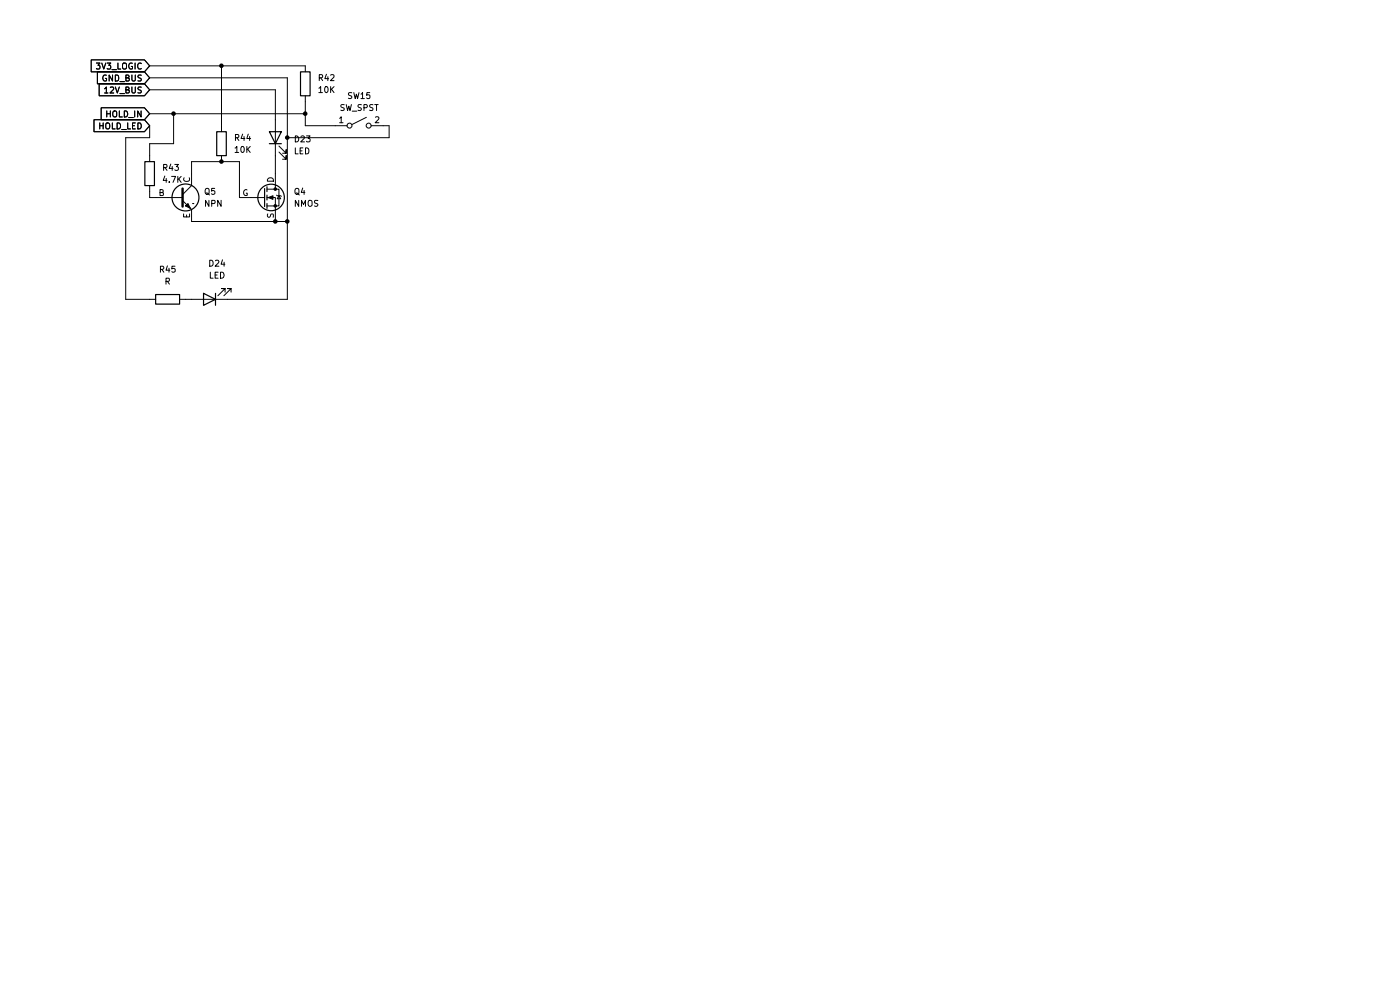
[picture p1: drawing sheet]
(kicad_sch
 (version 20260306)
 (generator "eeschema")
 (generator_version "10.0")
 (paper "A4")
 (lib_symbols
  (symbol "Device:LED"
   (pin_numbers (hide yes))
   (pin_names
    (offset 1.016) (hide yes)) (exclude_from_sim no) (in_bom yes) (on_board yes)
   (in_pos_files yes)
   (duplicate_pin_numbers_are_jumpers no)
   (property "Reference" "D" (at 0 2.54 0) (show_name no) (do_not_autoplace no) (effects (font (size 1.27 1.27))))
   (property "Value" "LED" (at 0 -2.54 0) (show_name no) (do_not_autoplace no) (effects (font (size 1.27 1.27))))
   (property "Footprint" "" (at 0 0 0) (show_name no) (do_not_autoplace no) (hide yes) (effects (font (size 1.27 1.27))))
   (property "Datasheet" "" (at 0 0 0) (show_name no) (do_not_autoplace no) (hide yes) (effects (font (size 1.27 1.27))))
   (property "Description" "Light emitting diode" (at 0 0 0) (show_name no) (do_not_autoplace no) (hide yes) (effects (font (size 1.27 1.27))))
   (property "Sim.Pins" "1=K 2=A" (at 0 0 0) (show_name no) (do_not_autoplace no) (hide yes) (effects (font (size 1.27 1.27))))
   (symbol "LED_0_1"
    (polyline (pts (xy -3.048 -0.762) (xy -4.572 -2.286) (xy -3.81 -2.286) (xy -4.572 -2.286) (xy -4.572 -1.524)) (stroke (width 0) (type default)) (fill (type none)))
    (polyline (pts (xy -1.778 -0.762) (xy -3.302 -2.286) (xy -2.54 -2.286) (xy -3.302 -2.286) (xy -3.302 -1.524)) (stroke (width 0) (type default)) (fill (type none)))
    (polyline (pts (xy -1.27 0) (xy 1.27 0)) (stroke (width 0) (type default)) (fill (type none)))
    (polyline (pts (xy -1.27 -1.27) (xy -1.27 1.27)) (stroke (width 0.254) (type default)) (fill (type none)))
    (polyline (pts (xy 1.27 -1.27) (xy 1.27 1.27) (xy -1.27 0) (xy 1.27 -1.27)) (stroke (width 0.254) (type default)) (fill (type none))))
   (symbol "LED_1_1"
    (pin passive line (at -3.81 0 0) (length 2.54) (name "K" (effects (font (size 1.27 1.27)))) (number "1" (effects (font (size 1.27 1.27)))))
    (pin passive line (at 3.81 0 180) (length 2.54) (name "A" (effects (font (size 1.27 1.27)))) (number "2" (effects (font (size 1.27 1.27))))))
   (embedded_fonts no))
  (symbol "Device:R"
   (pin_numbers (hide yes))
   (pin_names
    (offset 0)) (exclude_from_sim no) (in_bom yes) (on_board yes)
   (in_pos_files yes)
   (duplicate_pin_numbers_are_jumpers no)
   (property "Reference" "R" (at 2.032 0 90) (show_name no) (do_not_autoplace no) (effects (font (size 1.27 1.27))))
   (property "Value" "R" (at 0 0 90) (show_name no) (do_not_autoplace no) (effects (font (size 1.27 1.27))))
   (property "Footprint" "" (at -1.778 0 90) (show_name no) (do_not_autoplace no) (hide yes) (effects (font (size 1.27 1.27))))
   (property "Datasheet" "" (at 0 0 0) (show_name no) (do_not_autoplace no) (hide yes) (effects (font (size 1.27 1.27))))
   (property "Description" "Resistor" (at 0 0 0) (show_name no) (do_not_autoplace no) (hide yes) (effects (font (size 1.27 1.27))))
   (symbol "R_0_1"
    (rectangle (start -1.016 -2.54) (end 1.016 2.54) (stroke (width 0.254) (type default)) (fill (type none))))
   (symbol "R_1_1"
    (pin passive line (at 0 3.81 270) (length 1.27) (name "" (effects (font (size 1.27 1.27)))) (number "1" (effects (font (size 1.27 1.27)))))
    (pin passive line (at 0 -3.81 90) (length 1.27) (name "" (effects (font (size 1.27 1.27)))) (number "2" (effects (font (size 1.27 1.27))))))
   (embedded_fonts no))
  (symbol "Simulation_SPICE:NMOS"
   (pin_numbers (hide yes))
   (pin_names
    (offset 0)) (exclude_from_sim no) (in_bom yes) (on_board yes)
   (in_pos_files yes)
   (duplicate_pin_numbers_are_jumpers no)
   (property "Reference" "Q" (at 5.08 1.27 0) (show_name no) (do_not_autoplace no) (effects (font (size 1.27 1.27)) (justify left)))
   (property "Value" "NMOS" (at 5.08 -1.27 0) (show_name no) (do_not_autoplace no) (effects (font (size 1.27 1.27)) (justify left)))
   (property "Footprint" "" (at 5.08 2.54 0) (show_name no) (do_not_autoplace no) (hide yes) (effects (font (size 1.27 1.27))))
   (property "Datasheet" "https://ngspice.sourceforge.io/docs/ngspice-html-manual/manual.xhtml#cha_MOSFETs" (at 0 -12.7 0) (show_name no) (do_not_autoplace no) (hide yes) (effects (font (size 1.27 1.27))))
   (property "Description" "N-MOSFET transistor, drain/source/gate" (at 0 0 0) (show_name no) (do_not_autoplace no) (hide yes) (effects (font (size 1.27 1.27))))
   (property "Sim.Device" "NMOS" (at 0 -17.145 0) (show_name no) (do_not_autoplace no) (hide yes) (effects (font (size 1.27 1.27))))
   (property "Sim.Type" "VDMOS" (at 0 -19.05 0) (show_name no) (do_not_autoplace no) (hide yes) (effects (font (size 1.27 1.27))))
   (property "Sim.Pins" "1=D 2=G 3=S" (at 0 -15.24 0) (show_name no) (do_not_autoplace no) (hide yes) (effects (font (size 1.27 1.27))))
   (symbol "NMOS_0_1"
    (polyline (pts (xy 0.254 1.905) (xy 0.254 -1.905)) (stroke (width 0.254) (type default)) (fill (type none)))
    (polyline (pts (xy 0.254 0) (xy -2.54 0)) (stroke (width 0) (type default)) (fill (type none)))
    (polyline (pts (xy 0.762 2.286) (xy 0.762 1.27)) (stroke (width 0.254) (type default)) (fill (type none)))
    (polyline (pts (xy 0.762 0.508) (xy 0.762 -0.508)) (stroke (width 0.254) (type default)) (fill (type none)))
    (polyline (pts (xy 0.762 -1.27) (xy 0.762 -2.286)) (stroke (width 0.254) (type default)) (fill (type none)))
    (polyline (pts (xy 0.762 -1.778) (xy 3.302 -1.778) (xy 3.302 1.778) (xy 0.762 1.778)) (stroke (width 0) (type default)) (fill (type none)))
    (polyline (pts (xy 1.016 0) (xy 2.032 0.381) (xy 2.032 -0.381) (xy 1.016 0)) (stroke (width 0) (type default)) (fill (type outline)))
    (circle (center 1.651 0) (radius 2.794) (stroke (width 0.254) (type default)) (fill (type none)))
    (polyline (pts (xy 2.54 2.54) (xy 2.54 1.778)) (stroke (width 0) (type default)) (fill (type none)))
    (circle (center 2.54 1.778) (radius 0.254) (stroke (width 0) (type default)) (fill (type outline)))
    (circle (center 2.54 -1.778) (radius 0.254) (stroke (width 0) (type default)) (fill (type outline)))
    (polyline (pts (xy 2.54 -2.54) (xy 2.54 0) (xy 0.762 0)) (stroke (width 0) (type default)) (fill (type none)))
    (polyline (pts (xy 2.794 0.508) (xy 2.921 0.381) (xy 3.683 0.381) (xy 3.81 0.254)) (stroke (width 0) (type default)) (fill (type none)))
    (polyline (pts (xy 3.302 0.381) (xy 2.921 -0.254) (xy 3.683 -0.254) (xy 3.302 0.381)) (stroke (width 0) (type default)) (fill (type none))))
   (symbol "NMOS_1_1"
    (pin passive line (at 2.54 5.08 270) (length 2.54) (name "D" (effects (font (size 1.27 1.27)))) (number "1" (effects (font (size 1.27 1.27)))))
    (pin input line (at -5.08 0 0) (length 2.54) (name "G" (effects (font (size 1.27 1.27)))) (number "2" (effects (font (size 1.27 1.27)))))
    (pin passive line (at 2.54 -5.08 90) (length 2.54) (name "S" (effects (font (size 1.27 1.27)))) (number "3" (effects (font (size 1.27 1.27))))))
   (embedded_fonts no))
  (symbol "Simulation_SPICE:NPN"
   (pin_numbers (hide yes))
   (pin_names
    (offset 0)) (exclude_from_sim no) (in_bom yes) (on_board yes)
   (in_pos_files yes)
   (duplicate_pin_numbers_are_jumpers no)
   (property "Reference" "Q" (at -2.54 7.62 0) (show_name no) (do_not_autoplace no) (effects (font (size 1.27 1.27))))
   (property "Value" "NPN" (at -2.54 5.08 0) (show_name no) (do_not_autoplace no) (effects (font (size 1.27 1.27))))
   (property "Footprint" "" (at 63.5 0 0) (show_name no) (do_not_autoplace no) (hide yes) (effects (font (size 1.27 1.27))))
   (property "Datasheet" "https://ngspice.sourceforge.io/docs/ngspice-html-manual/manual.xhtml#cha_BJTs" (at 63.5 0 0) (show_name no) (do_not_autoplace no) (hide yes) (effects (font (size 1.27 1.27))))
   (property "Description" "Bipolar transistor symbol for simulation only, substrate tied to the emitter" (at 0 0 0) (show_name no) (do_not_autoplace no) (hide yes) (effects (font (size 1.27 1.27))))
   (property "Sim.Device" "NPN" (at 0 0 0) (show_name no) (do_not_autoplace no) (hide yes) (effects (font (size 1.27 1.27))))
   (property "Sim.Type" "GUMMELPOON" (at 0 0 0) (show_name no) (do_not_autoplace no) (hide yes) (effects (font (size 1.27 1.27))))
   (property "Sim.Pins" "1=C 2=B 3=E" (at 0 0 0) (show_name no) (do_not_autoplace no) (hide yes) (effects (font (size 1.27 1.27))))
   (symbol "NPN_0_1"
    (polyline (pts (xy -2.54 0) (xy 0.635 0)) (stroke (width 0.1524) (type default)) (fill (type none)))
    (polyline (pts (xy 0.635 1.905) (xy 0.635 -1.905) (xy 0.635 -1.905)) (stroke (width 0.508) (type default)) (fill (type none)))
    (polyline (pts (xy 0.635 0.635) (xy 2.54 2.54)) (stroke (width 0) (type default)) (fill (type none)))
    (polyline (pts (xy 0.635 -0.635) (xy 2.54 -2.54) (xy 2.54 -2.54)) (stroke (width 0) (type default)) (fill (type none)))
    (circle (center 1.27 0) (radius 2.8194) (stroke (width 0.254) (type default)) (fill (type none)))
    (polyline (pts (xy 1.27 -1.778) (xy 1.778 -1.27) (xy 2.286 -2.286) (xy 1.27 -1.778) (xy 1.27 -1.778)) (stroke (width 0) (type default)) (fill (type outline)))
    (polyline (pts (xy 2.794 -1.27) (xy 2.794 -1.27)) (stroke (width 0.1524) (type default)) (fill (type none)))
    (polyline (pts (xy 2.794 -1.27) (xy 2.794 -1.27)) (stroke (width 0.1524) (type default)) (fill (type none))))
   (symbol "NPN_1_1"
    (pin open_collector line (at 2.54 5.08 270) (length 2.54) (name "C" (effects (font (size 1.27 1.27)))) (number "1" (effects (font (size 1.27 1.27)))))
    (pin input line (at -5.08 0 0) (length 2.54) (name "B" (effects (font (size 1.27 1.27)))) (number "2" (effects (font (size 1.27 1.27)))))
    (pin open_emitter line (at 2.54 -5.08 90) (length 2.54) (name "E" (effects (font (size 1.27 1.27)))) (number "3" (effects (font (size 1.27 1.27))))))
   (embedded_fonts no))
  (symbol "Switch:SW_SPST"
   (pin_names
    (offset 0) (hide yes)) (exclude_from_sim no) (in_bom yes) (on_board yes)
   (in_pos_files yes)
   (duplicate_pin_numbers_are_jumpers no)
   (property "Reference" "SW" (at 0 3.175 0) (show_name no) (do_not_autoplace no) (effects (font (size 1.27 1.27))))
   (property "Value" "SW_SPST" (at 0 -2.54 0) (show_name no) (do_not_autoplace no) (effects (font (size 1.27 1.27))))
   (property "Footprint" "" (at 0 0 0) (show_name no) (do_not_autoplace no) (hide yes) (effects (font (size 1.27 1.27))))
   (property "Datasheet" "" (at 0 0 0) (show_name no) (do_not_autoplace no) (hide yes) (effects (font (size 1.27 1.27))))
   (property "Description" "Single Pole Single Throw (SPST) switch" (at 0 0 0) (show_name no) (do_not_autoplace no) (hide yes) (effects (font (size 1.27 1.27))))
   (symbol "SW_SPST_0_0"
    (circle (center -2.032 0) (radius 0.508) (stroke (width 0) (type default)) (fill (type none)))
    (polyline (pts (xy -1.524 0.254) (xy 1.524 1.778)) (stroke (width 0) (type default)) (fill (type none)))
    (circle (center 2.032 0) (radius 0.508) (stroke (width 0) (type default)) (fill (type none))))
   (symbol "SW_SPST_1_1"
    (pin passive line (at -5.08 0 0) (length 2.54) (name "A" (effects (font (size 1.27 1.27)))) (number "1" (effects (font (size 1.27 1.27)))))
    (pin passive line (at 5.08 0 180) (length 2.54) (name "B" (effects (font (size 1.27 1.27)))) (number "2" (effects (font (size 1.27 1.27))))))
   (embedded_fonts no)))
 (junction
  (at 46.99 13.97)
  (diameter 0)
  (color 0 0 0 0))
 (junction
  (at 46.99 34.29)
  (diameter 0)
  (color 0 0 0 0))
 (junction
  (at 60.96 29.21)
  (diameter 0)
  (color 0 0 0 0))
 (junction
  (at 60.96 46.99)
  (diameter 0)
  (color 0 0 0 0))
 (junction
  (at 58.42 46.99)
  (diameter 0)
  (color 0 0 0 0))
 (junction
  (at 36.83 24.13)
  (diameter 0)
  (color 0 0 0 0))
 (junction
  (at 64.77 24.13)
  (diameter 0)
  (color 0 0 0 0))
 (wire
  (pts (xy 60.96 46.99) (xy 60.96 29.21))
  (stroke (width 0) (type default)))
 (wire
  (pts (xy 36.83 24.13) (xy 64.77 24.13))
  (stroke (width 0) (type default)))
 (wire
  (pts (xy 46.99 34.29) (xy 40.64 34.29))
  (stroke (width 0) (type default)))
 (wire
  (pts (xy 48.26 63.5) (xy 60.96 63.5))
  (stroke (width 0) (type default)))
 (wire
  (pts (xy 26.67 29.21) (xy 26.67 63.5))
  (stroke (width 0) (type default)))
 (wire
  (pts (xy 50.8 34.29) (xy 50.8 41.91))
  (stroke (width 0) (type default)))
 (wire
  (pts (xy 31.75 30.48) (xy 36.83 30.48))
  (stroke (width 0) (type default)))
 (wire
  (pts (xy 46.99 13.97) (xy 64.77 13.97))
  (stroke (width 0) (type default)))
 (wire
  (pts (xy 36.83 30.48) (xy 36.83 24.13))
  (stroke (width 0) (type default)))
 (wire
  (pts (xy 64.77 26.67) (xy 71.12 26.67))
  (stroke (width 0) (type default)))
 (wire
  (pts (xy 60.96 46.99) (xy 60.96 63.5))
  (stroke (width 0) (type default)))
 (wire
  (pts (xy 31.75 16.51) (xy 60.96 16.51))
  (stroke (width 0) (type default)))
 (wire
  (pts (xy 64.77 21.59) (xy 64.77 24.13))
  (stroke (width 0) (type default)))
 (wire
  (pts (xy 82.55 26.67) (xy 82.55 29.21))
  (stroke (width 0) (type default)))
 (wire
  (pts (xy 64.77 24.13) (xy 64.77 26.67))
  (stroke (width 0) (type default)))
 (wire
  (pts (xy 26.67 29.21) (xy 31.75 29.21))
  (stroke (width 0) (type default)))
 (wire
  (pts (xy 58.42 19.05) (xy 31.75 19.05))
  (stroke (width 0) (type default)))
 (wire
  (pts (xy 31.75 41.91) (xy 33.02 41.91))
  (stroke (width 0) (type default)))
 (wire
  (pts (xy 82.55 29.21) (xy 60.96 29.21))
  (stroke (width 0) (type default)))
 (wire
  (pts (xy 31.75 24.13) (xy 36.83 24.13))
  (stroke (width 0) (type default)))
 (wire
  (pts (xy 40.64 34.29) (xy 40.64 36.83))
  (stroke (width 0) (type default)))
 (wire
  (pts (xy 26.67 63.5) (xy 31.75 63.5))
  (stroke (width 0) (type default)))
 (wire
  (pts (xy 58.42 33.02) (xy 58.42 36.83))
  (stroke (width 0) (type default)))
 (wire
  (pts (xy 31.75 40.64) (xy 31.75 41.91))
  (stroke (width 0) (type default)))
 (wire
  (pts (xy 58.42 25.4) (xy 58.42 19.05))
  (stroke (width 0) (type default)))
 (wire
  (pts (xy 46.99 26.67) (xy 46.99 13.97))
  (stroke (width 0) (type default)))
 (wire
  (pts (xy 46.99 34.29) (xy 50.8 34.29))
  (stroke (width 0) (type default)))
 (wire
  (pts (xy 31.75 33.02) (xy 31.75 30.48))
  (stroke (width 0) (type default)))
 (wire
  (pts (xy 31.75 29.21) (xy 31.75 26.67))
  (stroke (width 0) (type default)))
 (wire
  (pts (xy 40.64 46.99) (xy 58.42 46.99))
  (stroke (width 0) (type default)))
 (wire
  (pts (xy 31.75 13.97) (xy 46.99 13.97))
  (stroke (width 0) (type default)))
 (wire
  (pts (xy 60.96 16.51) (xy 60.96 29.21))
  (stroke (width 0) (type default)))
 (wire
  (pts (xy 58.42 46.99) (xy 60.96 46.99))
  (stroke (width 0) (type default)))
 (wire
  (pts (xy 39.37 63.5) (xy 40.64 63.5))
  (stroke (width 0) (type default)))
 (wire
  (pts (xy 81.28 26.67) (xy 82.55 26.67))
  (stroke (width 0) (type default)))
 (global_label "GND_BUS"
  (shape input)
  (at 31.75 16.51 180)
  (fields_autoplaced yes)
  (effects (font (size 1.27 1.27)) (justify right))
  (property "Intersheetrefs" "${INTERSHEET_REFS}" (at 20.1167 16.51 0) (hide yes) (show_name no) (do_not_autoplace no) (effects (font (size 1.27 1.27)) (justify right))))
 (global_label "HOLD_LED"
  (shape input)
  (at 31.75 26.67 180)
  (fields_autoplaced yes)
  (effects (font (size 1.27 1.27)) (justify right))
  (property "Intersheetrefs" "${INTERSHEET_REFS}" (at 19.391 26.67 0) (hide yes) (show_name no) (do_not_autoplace no) (effects (font (size 1.27 1.27)) (justify right))))
 (global_label "12V_BUS"
  (shape input)
  (at 31.75 19.05 180)
  (fields_autoplaced yes)
  (effects (font (size 1.27 1.27)) (justify right))
  (property "Intersheetrefs" "${INTERSHEET_REFS}" (at 20.4796 19.05 0) (hide yes) (show_name no) (do_not_autoplace no) (effects (font (size 1.27 1.27)) (justify right))))
 (global_label "3V3_LOGIC"
  (shape input)
  (at 31.75 13.97 180)
  (fields_autoplaced yes)
  (effects (font (size 1.27 1.27)) (justify right))
  (property "Intersheetrefs" "${INTERSHEET_REFS}" (at 18.7862 13.97 0) (hide yes) (show_name no) (do_not_autoplace no) (effects (font (size 1.27 1.27)) (justify right))))
 (global_label "HOLD_IN"
  (shape input)
  (at 31.75 24.13 180)
  (fields_autoplaced yes)
  (effects (font (size 1.27 1.27)) (justify right))
  (property "Intersheetrefs" "${INTERSHEET_REFS}" (at 20.9028 24.13 0) (hide yes) (show_name no) (do_not_autoplace no) (effects (font (size 1.27 1.27)) (justify right))))
 (symbol
  (lib_id "Device:LED")
  (at 44.45 63.5 180)
  (unit 1)
  (body_style 1)
  (exclude_from_sim no)
  (in_bom yes)
  (on_board yes)
  (in_pos_files yes)
  (dnp no)
  (fields_autoplaced yes)
  (property "Reference" "D24" (at 46.0375 55.88 0) (show_name no) (do_not_autoplace no) (effects (font (size 1.27 1.27))))
  (property "Value" "LED" (at 46.0375 58.42 0) (show_name no) (do_not_autoplace no) (effects (font (size 1.27 1.27))))
  (property "Footprint" "" (at 44.45 63.5 0) (hide yes) (show_name no) (do_not_autoplace no) (effects (font (size 1.27 1.27))))
  (property "Datasheet" "" (at 44.45 63.5 0) (hide yes) (show_name no) (do_not_autoplace no) (effects (font (size 1.27 1.27))))
  (property "Description" "Light emitting diode" (at 44.45 63.5 0) (hide yes) (show_name no) (do_not_autoplace no) (effects (font (size 1.27 1.27))))
  (property "Sim.Pins" "1=K 2=A" (at 44.45 63.5 0) (hide yes) (show_name no) (do_not_autoplace no) (effects (font (size 1.27 1.27))))
  (pin "2")
  (pin "1"))
 (symbol
  (lib_id "Device:R")
  (at 46.99 30.48 0)
  (unit 1)
  (body_style 1)
  (exclude_from_sim no)
  (in_bom yes)
  (on_board yes)
  (in_pos_files yes)
  (dnp no)
  (fields_autoplaced yes)
  (property "Reference" "R44" (at 49.53 29.2099 0) (show_name no) (do_not_autoplace no) (effects (font (size 1.27 1.27)) (justify left)))
  (property "Value" "10K" (at 49.53 31.7499 0) (show_name no) (do_not_autoplace no) (effects (font (size 1.27 1.27)) (justify left)))
  (property "Footprint" "" (at 45.212 30.48 90) (hide yes) (show_name no) (do_not_autoplace no) (effects (font (size 1.27 1.27))))
  (property "Datasheet" "" (at 46.99 30.48 0) (hide yes) (show_name no) (do_not_autoplace no) (effects (font (size 1.27 1.27))))
  (property "Description" "Resistor" (at 46.99 30.48 0) (hide yes) (show_name no) (do_not_autoplace no) (effects (font (size 1.27 1.27))))
  (pin "2")
  (pin "1"))
 (symbol
  (lib_id "Simulation_SPICE:NMOS")
  (at 55.88 41.91 0)
  (unit 1)
  (body_style 1)
  (exclude_from_sim no)
  (in_bom yes)
  (on_board yes)
  (in_pos_files yes)
  (dnp no)
  (fields_autoplaced yes)
  (property "Reference" "Q4" (at 62.23 40.6399 0) (show_name no) (do_not_autoplace no) (effects (font (size 1.27 1.27)) (justify left)))
  (property "Value" "NMOS" (at 62.23 43.1799 0) (show_name no) (do_not_autoplace no) (effects (font (size 1.27 1.27)) (justify left)))
  (property "Footprint" "" (at 60.96 39.37 0) (hide yes) (show_name no) (do_not_autoplace no) (effects (font (size 1.27 1.27))))
  (property "Datasheet" "https://ngspice.sourceforge.io/docs/ngspice-html-manual/manual.xhtml#cha_MOSFETs" (at 55.88 54.61 0) (hide yes) (show_name no) (do_not_autoplace no) (effects (font (size 1.27 1.27))))
  (property "Description" "N-MOSFET transistor, drain/source/gate" (at 55.88 41.91 0) (hide yes) (show_name no) (do_not_autoplace no) (effects (font (size 1.27 1.27))))
  (property "Sim.Device" "NMOS" (at 55.88 59.055 0) (hide yes) (show_name no) (do_not_autoplace no) (effects (font (size 1.27 1.27))))
  (property "Sim.Type" "VDMOS" (at 55.88 60.96 0) (hide yes) (show_name no) (do_not_autoplace no) (effects (font (size 1.27 1.27))))
  (property "Sim.Pins" "1=D 2=G 3=S" (at 55.88 57.15 0) (hide yes) (show_name no) (do_not_autoplace no) (effects (font (size 1.27 1.27))))
  (pin "3")
  (pin "1")
  (pin "2"))
 (symbol
  (lib_id "Device:R")
  (at 64.77 17.78 0)
  (unit 1)
  (body_style 1)
  (exclude_from_sim no)
  (in_bom yes)
  (on_board yes)
  (in_pos_files yes)
  (dnp no)
  (fields_autoplaced yes)
  (property "Reference" "R42" (at 67.31 16.5099 0) (show_name no) (do_not_autoplace no) (effects (font (size 1.27 1.27)) (justify left)))
  (property "Value" "10K" (at 67.31 19.0499 0) (show_name no) (do_not_autoplace no) (effects (font (size 1.27 1.27)) (justify left)))
  (property "Footprint" "" (at 62.992 17.78 90) (hide yes) (show_name no) (do_not_autoplace no) (effects (font (size 1.27 1.27))))
  (property "Datasheet" "" (at 64.77 17.78 0) (hide yes) (show_name no) (do_not_autoplace no) (effects (font (size 1.27 1.27))))
  (property "Description" "Resistor" (at 64.77 17.78 0) (hide yes) (show_name no) (do_not_autoplace no) (effects (font (size 1.27 1.27))))
  (pin "2")
  (pin "1"))
 (symbol
  (lib_id "Device:LED")
  (at 58.42 29.21 90)
  (unit 1)
  (body_style 1)
  (exclude_from_sim no)
  (in_bom yes)
  (on_board yes)
  (in_pos_files yes)
  (dnp no)
  (fields_autoplaced yes)
  (property "Reference" "D23" (at 62.23 29.5274 90) (show_name no) (do_not_autoplace no) (effects (font (size 1.27 1.27)) (justify right)))
  (property "Value" "LED" (at 62.23 32.0674 90) (show_name no) (do_not_autoplace no) (effects (font (size 1.27 1.27)) (justify right)))
  (property "Footprint" "" (at 58.42 29.21 0) (hide yes) (show_name no) (do_not_autoplace no) (effects (font (size 1.27 1.27))))
  (property "Datasheet" "" (at 58.42 29.21 0) (hide yes) (show_name no) (do_not_autoplace no) (effects (font (size 1.27 1.27))))
  (property "Description" "Light emitting diode" (at 58.42 29.21 0) (hide yes) (show_name no) (do_not_autoplace no) (effects (font (size 1.27 1.27))))
  (property "Sim.Pins" "1=K 2=A" (at 58.42 29.21 0) (hide yes) (show_name no) (do_not_autoplace no) (effects (font (size 1.27 1.27))))
  (pin "2")
  (pin "1"))
 (symbol
  (lib_id "Switch:SW_SPST")
  (at 76.2 26.67 0)
  (unit 1)
  (body_style 1)
  (exclude_from_sim no)
  (in_bom yes)
  (on_board yes)
  (in_pos_files yes)
  (dnp no)
  (fields_autoplaced yes)
  (property "Reference" "SW15" (at 76.2 20.32 0) (show_name no) (do_not_autoplace no) (effects (font (size 1.27 1.27))))
  (property "Value" "SW_SPST" (at 76.2 22.86 0) (show_name no) (do_not_autoplace no) (effects (font (size 1.27 1.27))))
  (property "Footprint" "" (at 76.2 26.67 0) (hide yes) (show_name no) (do_not_autoplace no) (effects (font (size 1.27 1.27))))
  (property "Datasheet" "" (at 76.2 26.67 0) (hide yes) (show_name no) (do_not_autoplace no) (effects (font (size 1.27 1.27))))
  (property "Description" "Single Pole Single Throw (SPST) switch" (at 76.2 26.67 0) (hide yes) (show_name no) (do_not_autoplace no) (effects (font (size 1.27 1.27))))
  (pin "1")
  (pin "2"))
 (symbol
  (lib_id "Simulation_SPICE:NPN")
  (at 38.1 41.91 0)
  (unit 1)
  (body_style 1)
  (exclude_from_sim no)
  (in_bom yes)
  (on_board yes)
  (in_pos_files yes)
  (dnp no)
  (fields_autoplaced yes)
  (property "Reference" "Q5" (at 43.18 40.6399 0) (show_name no) (do_not_autoplace no) (effects (font (size 1.27 1.27)) (justify left)))
  (property "Value" "NPN" (at 43.18 43.1799 0) (show_name no) (do_not_autoplace no) (effects (font (size 1.27 1.27)) (justify left)))
  (property "Footprint" "" (at 101.6 41.91 0) (hide yes) (show_name no) (do_not_autoplace no) (effects (font (size 1.27 1.27))))
  (property "Datasheet" "https://ngspice.sourceforge.io/docs/ngspice-html-manual/manual.xhtml#cha_BJTs" (at 101.6 41.91 0) (hide yes) (show_name no) (do_not_autoplace no) (effects (font (size 1.27 1.27))))
  (property "Description" "Bipolar transistor symbol for simulation only, substrate tied to the emitter" (at 38.1 41.91 0) (hide yes) (show_name no) (do_not_autoplace no) (effects (font (size 1.27 1.27))))
  (property "Sim.Device" "NPN" (at 38.1 41.91 0) (hide yes) (show_name no) (do_not_autoplace no) (effects (font (size 1.27 1.27))))
  (property "Sim.Type" "GUMMELPOON" (at 38.1 41.91 0) (hide yes) (show_name no) (do_not_autoplace no) (effects (font (size 1.27 1.27))))
  (property "Sim.Pins" "1=C 2=B 3=E" (at 38.1 41.91 0) (hide yes) (show_name no) (do_not_autoplace no) (effects (font (size 1.27 1.27))))
  (pin "1")
  (pin "2")
  (pin "3"))
 (symbol
  (lib_id "Device:R")
  (at 31.75 36.83 0)
  (unit 1)
  (body_style 1)
  (exclude_from_sim no)
  (in_bom yes)
  (on_board yes)
  (in_pos_files yes)
  (dnp no)
  (fields_autoplaced yes)
  (property "Reference" "R43" (at 34.29 35.5599 0) (show_name no) (do_not_autoplace no) (effects (font (size 1.27 1.27)) (justify left)))
  (property "Value" "4.7K" (at 34.29 38.0999 0) (show_name no) (do_not_autoplace no) (effects (font (size 1.27 1.27)) (justify left)))
  (property "Footprint" "" (at 29.972 36.83 90) (hide yes) (show_name no) (do_not_autoplace no) (effects (font (size 1.27 1.27))))
  (property "Datasheet" "" (at 31.75 36.83 0) (hide yes) (show_name no) (do_not_autoplace no) (effects (font (size 1.27 1.27))))
  (property "Description" "Resistor" (at 31.75 36.83 0) (hide yes) (show_name no) (do_not_autoplace no) (effects (font (size 1.27 1.27))))
  (pin "2")
  (pin "1"))
 (symbol
  (lib_id "Device:R")
  (at 35.56 63.5 90)
  (unit 1)
  (body_style 1)
  (exclude_from_sim no)
  (in_bom yes)
  (on_board yes)
  (in_pos_files yes)
  (dnp no)
  (fields_autoplaced yes)
  (property "Reference" "R45" (at 35.56 57.15 90) (show_name no) (do_not_autoplace no) (effects (font (size 1.27 1.27))))
  (property "Value" "R" (at 35.56 59.69 90) (show_name no) (do_not_autoplace no) (effects (font (size 1.27 1.27))))
  (property "Footprint" "" (at 35.56 65.278 90) (hide yes) (show_name no) (do_not_autoplace no) (effects (font (size 1.27 1.27))))
  (property "Datasheet" "" (at 35.56 63.5 0) (hide yes) (show_name no) (do_not_autoplace no) (effects (font (size 1.27 1.27))))
  (property "Description" "Resistor" (at 35.56 63.5 0) (hide yes) (show_name no) (do_not_autoplace no) (effects (font (size 1.27 1.27))))
  (pin "1")
  (pin "2"))
 (sheet_instances
  (path ""
   (page "8"))))
